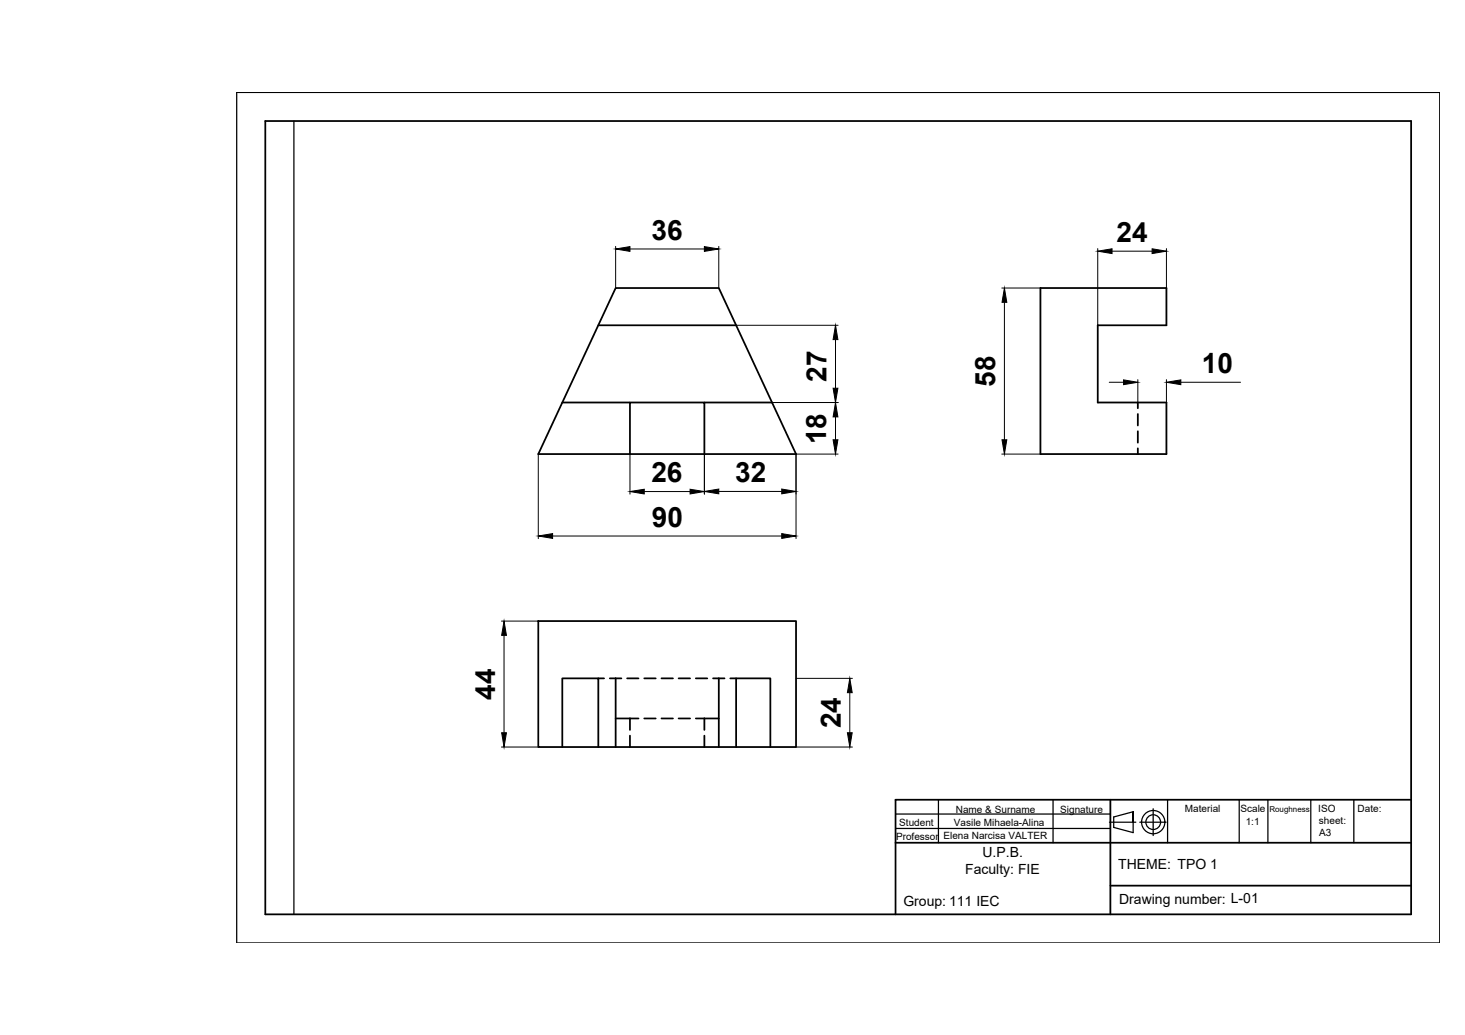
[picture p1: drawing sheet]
<svg xmlns="http://www.w3.org/2000/svg" width="297mm" height="210mm" viewBox="0 0 297 210" stroke-linecap="round" stroke-linejoin="round" font-family="sans-serif">
<!-- layer: 0 -->
<path d="M48 18.7h243.9v172.5h-243.9zM59.6 24.5v160.9M181.6 162.2h.1M181.6 168h43.5M181.6 165.1h43.5M190.3 162.2v8.7M213.5 162.2v8.7M236.7 162.2v8.7M251.3 162.2v8.7M257.1 162.2v8.7M265.8 162.2v8.7M274.5 162.2v8.7" fill="none" stroke="#000" stroke-width=".25"/>
<path d="M53.8 24.5h232.3v160.9h-232.3zM181.6 170.9h104.5M225.1 179.6h61M225.1 162.2v23.2M286.1 162.2h-104.5v23.2" fill="none" stroke="#000" stroke-width=".36"/>
<!-- layer: INVISIBLE -->
<g fill="none" stroke="#000" stroke-width=".36">
<path d="M230.7 81.6v1.2M230.7 84v2.3M230.7 87.5v2.3M230.7 90.9v1.2M121.3 137.6h1.2M123.6 137.6h2.4M127.2 137.6h2.3M130.6 137.6h2.4M134.1 137.6h2.3M137.6 137.6h2.3M141.1 137.6h2.3M144.6 137.6h2.3"/>
<path d="M148.1 137.6h1.2M124.8 145.7h4.7M127.7 145.7v2.3M127.7 149.2v2.3M130.6 145.7h2.4M134.1 145.7h2.3M137.6 145.7h2.3M141.1 145.7h4.6M142.8 145.7v2.3M142.8 149.2v2.3"/>
</g>
<!-- layer: indicator -->
<g fill="none" stroke="#000" stroke-width=".25">
<path d="M224.9 166.7h5.4M229.8 164.6l-4 1.1v2.1l4 1.1v-4.3v2.1M231.1 166.7h5.3M233.8 164v5.5"/>
<circle cx="233.8" cy="166.7" r="2.36"/>
<circle cx="233.8" cy="166.7" r="1.49"/>
</g>
<!-- layer: VISIBLE -->
<path d="M124.8 58.4h20.9l15.7 33.7h-52.3zM211 58.4h25.5v7.6h-13.9v15.6h13.9v10.5h-25.5zM121.3 66h28M114 81.6h13.7M127.7 92.1v-10.5h15.1v10.5M142.8 81.6h13.8M109.1 126h52.3v25.5h-52.3zM124.8 137.6v13.9M145.7 137.6v13.9M114 151.5v-13.9h7.3v13.9M149.3 151.5v-13.9h6.9v13.9" fill="none" stroke="#000" stroke-width=".36"/>
<!-- layer: DIMENSION -->
<g fill="none" stroke="#000" stroke-width=".2">
<path d="M124.8 50v8.4M127.7 50.5h15.1M145.7 50v8.4M203.1 58.4h7.9M222.6 50.4v15.6M225.5 50.9h8.1M236.5 50.4v15.6M149.3 66h20.6M169.4 68.9v9.8M203.7 61.3v27.9M224.9 77.5h2.9M230.7 77v4.6"/>
<path d="M236.5 77v4.6M239.4 77.5h12.1M109.1 92.1v17.1M127.7 92.1v8.1M130.6 99.7h9.3M142.8 92.1v8.1M145.7 99.7h12.8M156.2 81.6h13.7M169.4 84.6v4.6M169.9 92.1h-8.5v17.1M203.1 92.1h7.9M112 108.7h46.5"/>
<path d="M101.7 126h7.4M102.2 128.9v19.7M161.4 137.6h11.4M101.7 151.5h7.4M161.4 151.5h11.4M172.3 140.5v8.1"/>
</g>
<g fill="#000" stroke="#000" stroke-width=".2">
<path d="M124.8 50.5l2.9-.5v1zM142.8 50l2.9 .5-2.9 .5zM222.6 50.9l2.9-.4v.9zM233.6 50.5l2.9 .4-2.9 .5zM169.4 66l.5 2.9h-1zM168.9 78.7h1l-.5 2.9zM203.7 58.4l.4 2.9h-.9zM227.8 77l2.9 .5-2.9 .5zM236.5 77.5l2.9-.5v1zM127.7 99.7l2.9-.5v1zM139.9 99.2l2.9 .5-2.9 .5zM142.8 99.7l2.9-.5v1z"/>
<path d="M158.5 99.2l2.9 .5-2.9 .5zM169.4 81.6l.5 3h-1zM168.9 89.2h1l-.5 2.9zM203.2 89.2h.9l-.4 2.9zM109.1 108.7l2.9-.5v1zM158.5 108.2l2.9 .5-2.9 .5zM102.2 126l.5 2.9h-1zM101.7 148.6h1l-.5 2.9zM172.3 137.6l.5 2.9h-1zM171.8 148.6h1l-.5 2.9z"/>
</g>
<g font-size="5.7">
<text x="132.1" y="48.6">36</text>
<text x="226.4" y="49.1">24</text>
<text x="167.6" y="77.4" transform="rotate(-90 167.6 77.4)">27</text>
<text x="243.7" y="75.6">10</text>
<text x="201.8" y="78.4" transform="rotate(-90 201.8 78.4)">58</text>
<text x="167.5" y="90.1" transform="rotate(-90 167.5 90.1)">18</text>
<text x="132.1" y="97.8">26</text>
<text x="149.1" y="97.8">32</text>
<text x="132.2" y="106.8">90</text>
<text x="100.4" y="141.9" transform="rotate(-90 100.4 141.9)">44</text>
<text x="170.5" y="147.7" transform="rotate(-90 170.5 147.7)">24</text>
</g>
<g font-size="2.8">
<text x="199.2" y="173.9">U.P.B.</text>
<text x="195.7" y="177.3">Faculty: FIE</text>
<text x="226.7" y="176.3">THEME: TPO 1</text>
<text x="183.2" y="183.7">Group: 111 IEC</text>
<text x="226.9" y="183.3">Drawing number: L-01</text>
</g>
<g font-size="2">
<text x="182.3" y="167.5">Student</text>
<text x="193.4" y="167.5">Vasile Mihaela-Alina</text>
<text x="193.8" y="164.9">Name &amp; Surname</text>
<text x="215" y="164.9">Signature</text>
<text x="240.2" y="164.8">Material</text>
<text x="251.5" y="164.6">Scale</text>
<text x="252.6" y="167.3">1:1</text>
<text x="267.3" y="164.6">ISO</text>
<text x="267.4" y="167.1">sheet:</text>
<text x="275.3" y="164.8">Date:</text>
<text x="181.7" y="170.3">Professor</text>
<text x="191.3" y="170.2">Elena Narcisa VALTER</text>
<text x="267.5" y="169.5">A3</text>
</g>
<text font-size="1.6" x="257.4" y="164.6">Roughness</text>
</svg>
